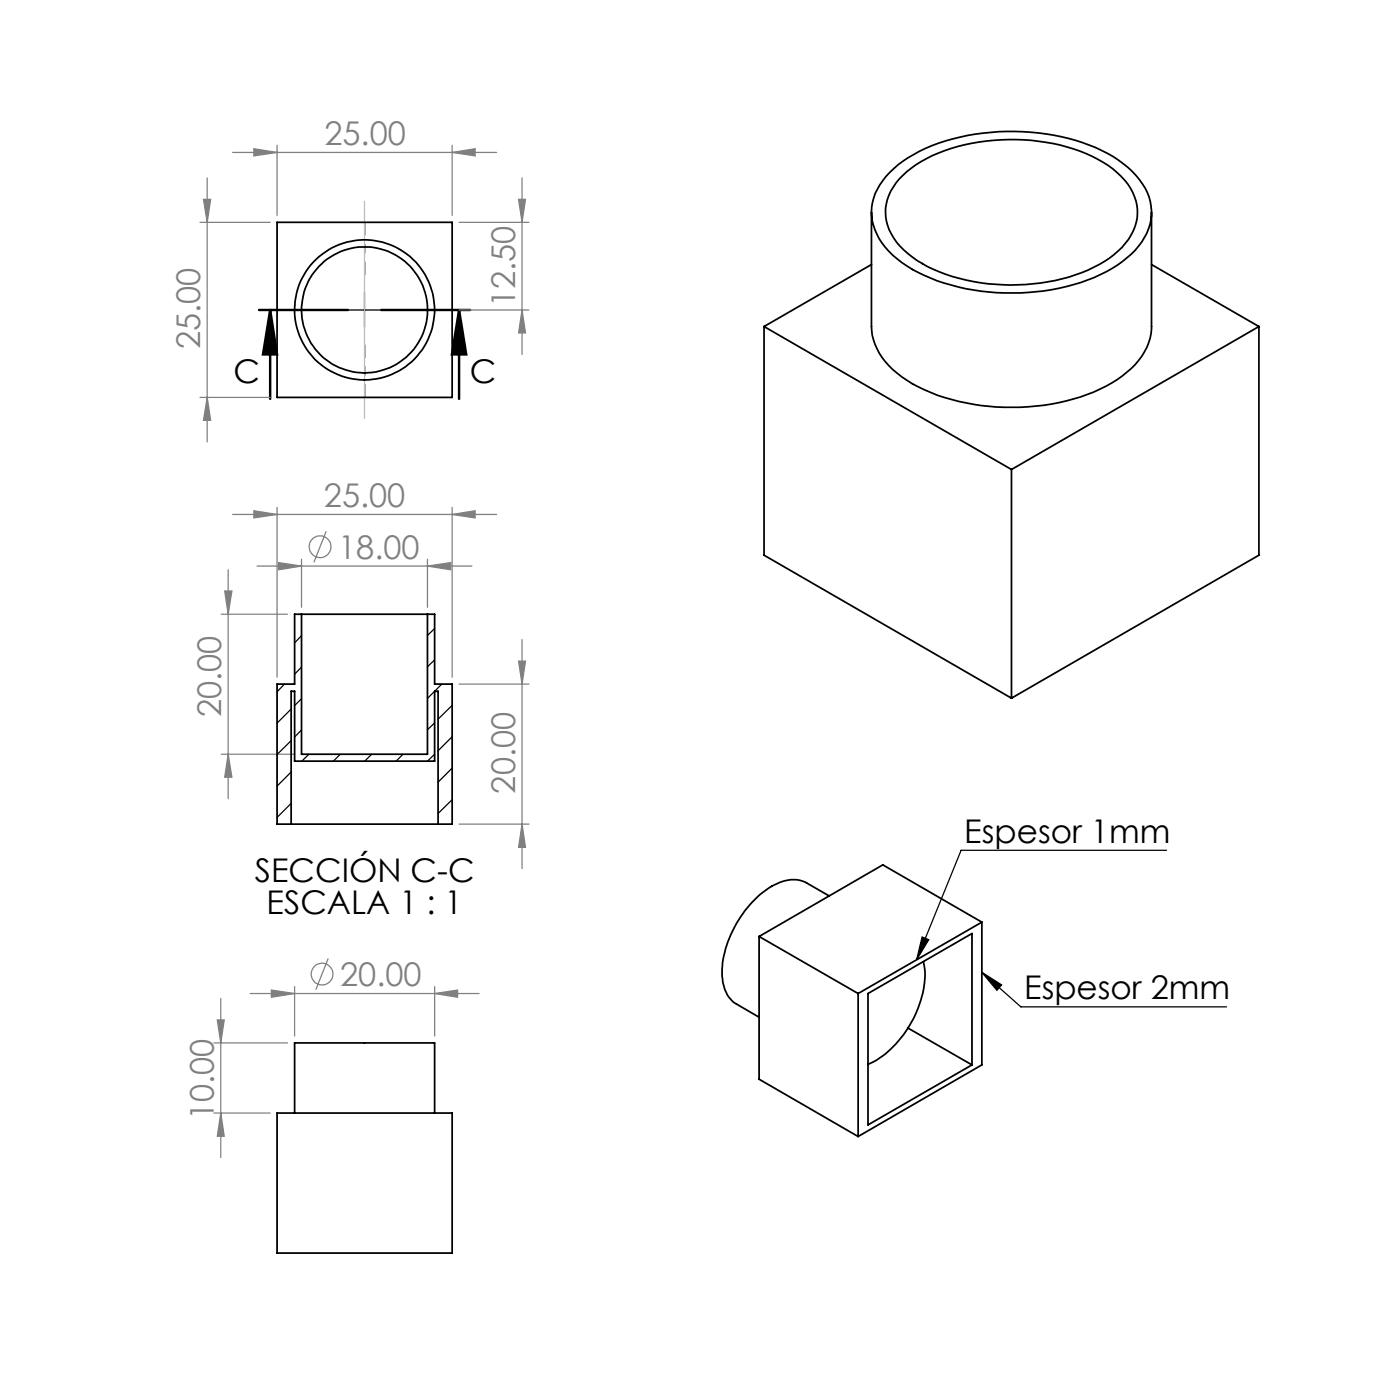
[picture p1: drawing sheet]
<svg xmlns="http://www.w3.org/2000/svg" width="200mm" height="200mm" viewBox="0 0 200 200" stroke-linecap="round" stroke-linejoin="round" font-family="sans-serif">
<g fill="none" stroke="#808080" stroke-width=".18">
<path d="M28.6 31.8h10M29.1 28.5h1l-.5 3.3zM29.6 25.4v37.7M33.2 21.8h37.7M36.3 21.2l3.3 .6-3.3 .5zM39.6 20.8v10M64.6 21.8l3.3-.6v1.1zM64.6 20.8v10M65.6 31.8h10M74.1 28.5h1l-.5 3.3zM74.6 25.4v25.2M28.6 56.8h10"/>
<path d="M29.6 56.8l.5 3.3h-1zM65.6 44.3h10M74.6 44.3l.5 3.3h-1zM33.2 73.5h37.7M36.3 73l3.3 .5-3.3 .5zM39.6 72.5v24.2M43.1 79.9v6.9M46.6 75.9l-1.8 4.4M61.1 79.9v6.9M64.6 73.5l3.3-.5v1zM64.6 72.5v24.2M31.6 87.7h9.5"/>
<path d="M32.1 84.4h1l-.5 3.3zM32.6 81.4v32.7M36.7 80.9h30.7M39.8 80.4l3.3 .5-3.3 .5zM61.1 80.9l3.3-.5v1zM65.6 97.7h10M74.1 94.4h1l-.5 3.3zM74.6 91.4v32.7M31.6 107.7h10.5M32.6 107.7l.5 3.3h-1zM65.6 117.7h10M74.6 117.7l.5 3.3h-1z"/>
<path d="M46.9 136.9l-1.8 4.5M30.6 149h10.5M30.6 159h8M31 145.7h1l-.5 3.3zM31.5 142.6v22.8M31.5 159l.5 3.3h-1zM35.7 141.9h32.7M38.8 141.4l3.3 .5-3.3 .6zM42.1 140.9v7.1M62.1 141.9l3.3-.5v1.1zM62.1 140.9v7.1"/>
<circle cx="45.7" cy="78.1" r="1.55"/>
<circle cx="46" cy="139.2" r="1.56"/>
</g>
<path d="M49.6 44.3h5M52.1 41.8v5M131.7 133.9l1 .3-1.7 2.9zM140.3 138.9l2.8 1.8-.7 .8zM140.3 138.9l5.5 4.9h29.4M166.7 121.5h-29.4l-6.3 15.6" fill="none" stroke="#000" stroke-width=".18"/>
<path d="M37 44.3h12.7M38.6 44.3l1 6.3h-2zM38.6 44.3v12.7M54.5 44.3h12.7M65.6 44.3l1 6.3h-2zM65.6 44.3v12.7" fill="none" stroke="#000" stroke-width=".35"/>
<path d="M52.1 39.3v-7.5M47.1 44.3h-7.5M52.1 49.3v7.5M57.1 44.3h7.5" fill="none" stroke="#000" stroke-width=".18" stroke-dasharray="30.5 1.3 1.3 1.3" stroke-dashoffset="28.6"/>
<path d="M52.1 28.8v31" fill="none" stroke="#c0c0c0" stroke-width=".18"/>
<g fill="#000">
<path d="M65.6 44.3l1 6.3h-2zM38.6 44.3l1 6.3h-2z"/>
<path d="M140.3 138.9l2.8 1.8-.7 .8zM131.7 133.9l1 .3-1.7 2.9z"/>
</g>
<g fill="#808080">
<path d="M64.6 21.8l3.3-.6v1.1zM36.3 21.2l3.3 .6-3.3 .5zM62.1 141.9l3.3-.5v1.1zM38.8 141.4l3.3 .5-3.3 .6zM64.6 73.5l3.3-.5v1zM36.3 73l3.3 .5-3.3 .5z"/>
<path d="M39.8 80.4l3.3 .5-3.3 .5zM61.1 80.9l3.3-.5v1z"/>
<path d="M32.6 107.7l.5 3.3h-1zM32.1 84.4h1l-.5 3.3z"/>
<path d="M29.1 28.5h1l-.5 3.3zM29.6 56.8l.5 3.3h-1zM74.1 28.5h1l-.5 3.3zM74.6 44.3l.5 3.3h-1zM31 145.7h1l-.5 3.3zM31.5 159l.5 3.3h-1zM74.1 94.4h1l-.5 3.3zM74.6 117.7l.5 3.3h-1z"/>
</g>
<g fill="none" stroke="#000" stroke-width=".25">
<path d="M39.6 31.8h25v25h-25zM124.5 30.3v16.3a9.2 9.2 0 0 0 4.3 7.2 26.8 26.8 0 0 0 14.7 4.4 29.3 29.3 0 0 0 15.4-3.5 11.3 11.3 0 0 0 5.2-5.7 6.1 6.1 0 0 0 .4-2.4v-16.3M124.5 37.8l-15.4 8.8M127.1 24.6a20.1 20.1 0 0 1 10.1-5 31.7 31.7 0 0 1 21 2.3 12.3 12.3 0 0 1 5.9 6.2 7.5 7.5 0 0 1-1.9 7.6 19.9 19.9 0 0 1-9.8 5.2 32.1 32.1 0 0 1-20.4-1.6 14.3 14.3 0 0 1-6.4-5.2 7.2 7.2 0 0 1 1-8.9zM128.4 25.6a18.6 18.6 0 0 1 10.4-5.1 28.6 28.6 0 0 1 17.2 1.8 12.1 12.1 0 0 1 5.8 5.2 6.4 6.4 0 0 1-1 7.3 16.8 16.8 0 0 1-9.1 5 29.2 29.2 0 0 1-19.2-1.7 11.2 11.2 0 0 1-5.7-5.8 6.6 6.6 0 0 1 1.6-6.7zM164.5 37.8l15.3 8.8M109.1 46.6v32.7l35.4 20.4M109.1 46.6l35.4 20.5M179.8 46.6l-35.3 20.5M179.8 46.6v32.7l-35.3 20.4M144.5 67.1v32.6M43.1 87.7h18"/>
<path d="M43.1 87.7h-1v10h-2.5v20h25v-20h-2.5v-10h-1M43.1 87.7v20h18v-20M41.6 117.7v-18.9h.5v9.9h20v-9.9h.5v18.9M108.4 133.8v20.4l14.2 8.2M108.4 133.8l14.2 8.1M118.5 128l-3.3-1.9a4.7 4.7 0 0 0-4.6 .3 15.3 15.3 0 0 0-7.1 9.6 7.8 7.8 0 0 0 .6 6.4l.7 .8 3.6 2.1M131.9 137.4a11.3 11.3 0 0 1-.9 7 14.3 14.3 0 0 1-7 7.7M140.3 131.7v20.4l-17.7 10.3M140.3 131.7l-17.7 10.2M140.3 131.7l-14.2-8.1-17.7 10.2M39.6 159h25v20h-25zM42.1 159v-10h20v10"/>
<path d="M122.6 141.9v20.5M124 141.9l14.9-8.5v18.7l-14.9 8.6zM129.7 146.9l9.2 5.2"/>
<circle cx="52.1" cy="44.3" r="9"/>
<circle cx="52.1" cy="44.3" r="10"/>
</g>
<g fill="none" stroke="#000" stroke-width=".18">
<path d="M40.6 97.7l-1 1.1M43.1 90.8l-1 1M43.1 95.3l-1 1M43.1 99.8l-1 1M62.1 89.8l-1 1M62.1 94.3l-1 1M63.1 97.7l-2 2.1M41.6 101.3l-2 2M41.6 105.8l-2 2M41.6 110.3l-2 2M41.6 114.8l-2 2M43.1 104.3l-1 1"/>
<path d="M44.1 107.7l-1 1M48.6 107.7l-1 1M53.1 107.7l-1 1M57.6 107.7l-1 1M62.1 103.3l-1 1M62.1 107.7l-1 1M64.6 100.8l-2 1.9M64.6 105.2l-2 2.1M64.6 109.7l-2 2M64.6 114.2l-2 2"/>
</g>
<g font-size="4.7" fill="#808080">
<text x="46.3" y="20.7">25.00</text>
<text x="73.6" y="43.9" transform="rotate(-90 73.6 43.9)">12.50</text>
<text x="28.6" y="49.9" transform="rotate(-90 28.6 49.9)">25.00</text>
<text x="46.3" y="72.5">25.00</text>
<text x="48.3" y="79.8">18.00</text>
<text x="31.6" y="102.4" transform="rotate(-90 31.6 102.4)">20.00</text>
<text x="73.6" y="113.4" transform="rotate(-90 73.6 113.4)">20.00</text>
<text x="48.6" y="140.9">20.00</text>
<text x="30.5" y="160.1" transform="rotate(-90 30.5 160.1)">10.00</text>
</g>
<g font-size="4.7">
<text x="33.3" y="54.8">C</text>
<text x="67.1" y="54.8">C</text>
<text x="36.4" y="126">SECCIÓN C-C</text>
<text x="137.8" y="120.4">Espesor 1mm</text>
<text x="38.1" y="130.5">ESCALA 1 : 1</text>
<text x="146.3" y="142.7">Espesor 2mm</text>
</g>
</svg>
